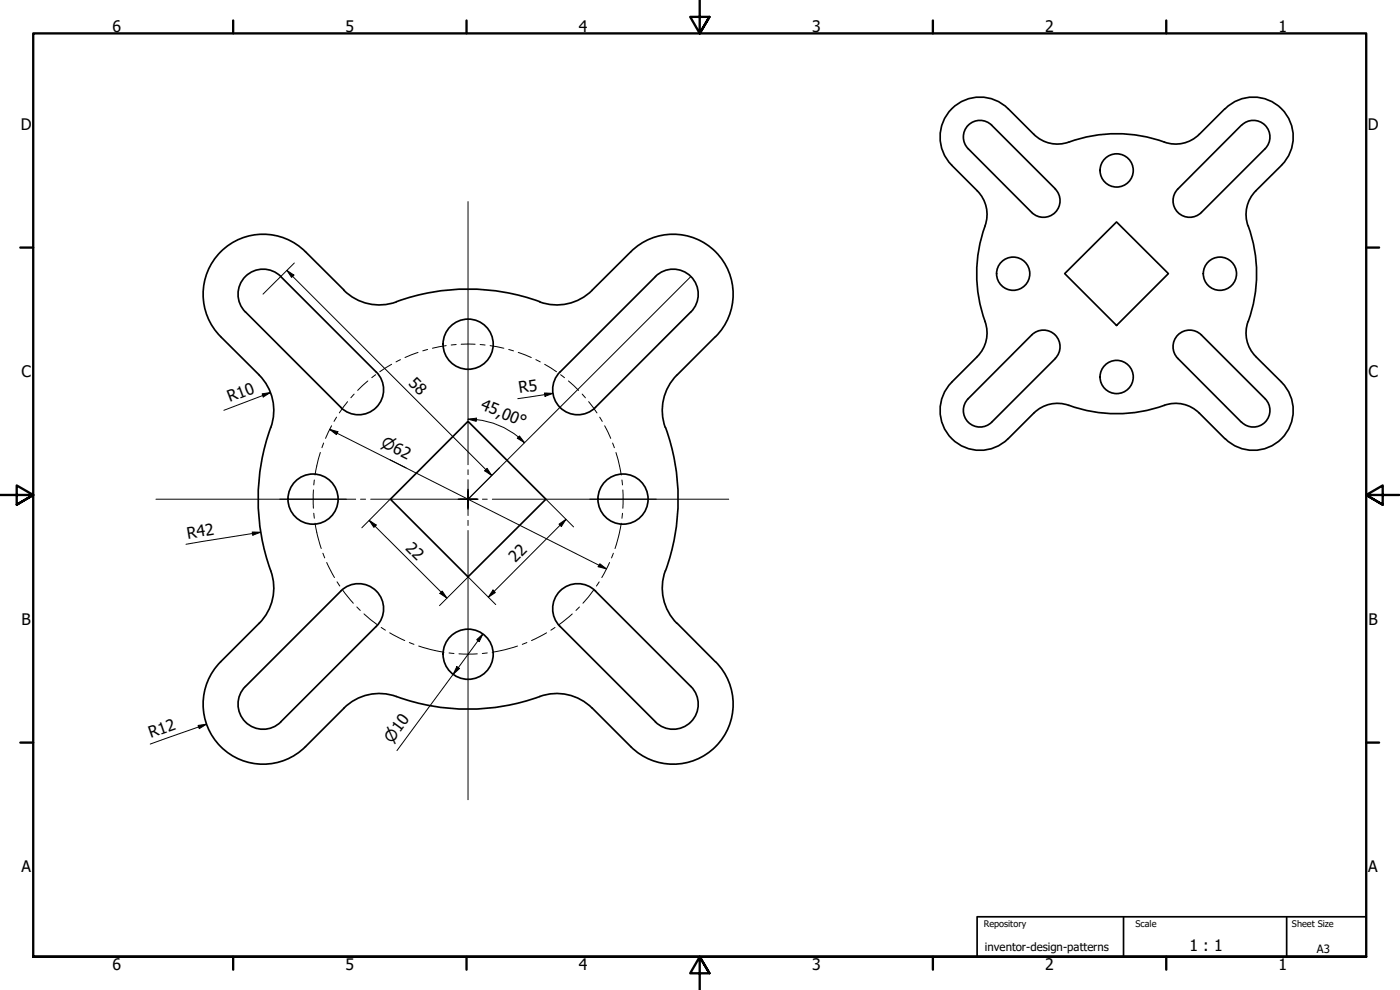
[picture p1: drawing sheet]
<svg xmlns="http://www.w3.org/2000/svg" width="420mm" height="297mm" viewBox="0 0 420 297" stroke-linecap="round" stroke-linejoin="round" font-family="sans-serif">
<!-- layer: Visible (ISO) -->
<g fill="none" stroke="#000" stroke-width=".51">
<path d="M367.6 32.6l-7.7 7.7a10 10 0 0 1-10.5 2.3M367.7 32.6a12 12 0 0 1 16.9 0 12 12 0 0 1 0 17l-7.7 7.7a10 10 0 0 0-2.3 10.5M372.6 37.6a5 5 0 0 1 7.1 0 5 5 0 0 1 0 7l-19.1 19.1a5 5 0 0 1-7.1 0 5 5 0 0 1 0-7zM316.7 56.7a5 5 0 0 1 0 7 5 5 0 0 1-7.1 0l-19-19.1a5 5 0 0 1 0-7 5 5 0 0 1 7 0l19.1 19.1M349.5 42.6a42.7 42.7 0 0 0-29.7 .3 10 10 0 0 1-9.5-2.6l-7.7-7.7a12 12 0 0 0-17 0 12 12 0 0 0 0 17l7.7 7.7a10.5 10.5 0 0 1 1.8 12.1 42.8 42.8 0 0 0 .8 28.1 10 10 0 0 1-2.6 9.5l-7.7 7.7a12 12 0 0 0 0 16.9 12 12 0 0 0 17 0l7.7-7.7a10.5 10.5 0 0 1 12.1-1.7 42 42 0 0 0 27.1-.6M374.6 67.8a42 42 0 0 1 0 28.7M73.6 93.6a7.5 7.5 0 0 1 0-10.6 7.5 7.5 0 0 1 10.7 0l28.6 28.6M73.7 93.6l28.6 28.6a7.5 7.5 0 0 0 10.6 0 7.5 7.5 0 0 0 0-10.6M103.2 87.1a15 15 0 0 0 15.8 3.5M103.3 87l-11.6-11.4a18 18 0 0 0-25.5 0 18 18 0 0 0 0 25.4l11.6 11.5a15 15 0 0 1 3.5 15.8M119 90.5a63 63 0 0 1 43 0M177.7 87.1a15 15 0 0 1-15.7 3.5"/>
<path d="M177.7 87l11.6-11.4a18 18 0 0 1 25.5 0 18 18 0 0 1 0 25.4l-11.6 11.5a14.9 14.9 0 0 0-3.5 15.8M207.3 93.6l-28.6 28.6a7.5 7.5 0 0 1-10.6 0 7.5 7.5 0 0 1 0-10.6M207.3 93.6a7.5 7.5 0 0 0 0-10.6 7.5 7.5 0 0 0-10.6 0l-28.6 28.6M319.5 82.1l15.6-15.5 15.5 15.5-15.5 15.5zM374.6 96.5a10 10 0 0 0 2.3 10.5l7.7 7.7M316.7 107.6l-19.1 19.1a5 5 0 0 1-7 0 5 5 0 0 1 0-7.1l19-19.1a5 5 0 0 1 7.1 0 5 5 0 0 1 0 7.1M353.5 100.5a5 5 0 0 1 7.1 0l19.1 19.1a5 5 0 0 1 0 7.1 5 5 0 0 1-7.1 0l-19.1-19.1a5 5 0 0 1 0-7.1zM384.6 114.7a12 12 0 0 1 0 16.9 12 12 0 0 1-16.9 0M81.3 128.2a63.6 63.6 0 0 0 .4 44.4 15 15 0 0 1-3.9 14.4M140.5 126.4l23.3 23.4-23.3 23.3-23.3-23.3zM199.7 128.2a63 63 0 0 1 0 43.1M349.4 121.6a10 10 0 0 1 10.5 2.3l7.7 7.7"/>
<path d="M102.3 177.3a7.5 7.5 0 0 1 10.6 0 7.5 7.5 0 0 1 0 10.6l-28.6 28.7a7.5 7.5 0 0 1-10.7 0 7.5 7.5 0 0 1 0-10.6l28.7-28.7M178.7 177.3l28.6 28.7M178.7 177.3a7.5 7.5 0 0 0-10.6 0 7.5 7.5 0 0 0 0 10.6l28.6 28.7a7.5 7.5 0 0 0 10.6 0 7.5 7.5 0 0 0 0-10.6M199.7 171.3a15 15 0 0 0 3.5 15.7M77.8 187l-11.6 11.6a18 18 0 0 0 0 25.4 18 18 0 0 0 25.5 0l11.5-11.5a15 15 0 0 1 15.8-3.5M203.2 187l11.6 11.6a18 18 0 0 1 0 25.4 18 18 0 0 1-25.5 0l-11.6-11.5a15.5 15.5 0 0 0-17.7-2.8 63 63 0 0 1-41-.7"/>
<circle cx="335.1" cy="51.1" r="5"/>
<circle cx="304.1" cy="82.1" r="5"/>
<circle cx="366.1" cy="82.1" r="5"/>
<circle cx="140.5" cy="103.3" r="7.5"/>
<circle cx="335.1" cy="113.1" r="5"/>
<circle cx="93.9" cy="149.8" r="7.5"/>
<circle cx="187" cy="149.8" r="7.5"/>
<circle cx="140.5" cy="196.3" r="7.5"/>
</g>
<!-- layer: Border (ISO) -->
<g fill="none" stroke="#000" stroke-width=".7">
<path d="M70 6.1v3.9M140 6.1v3.9M210 0v10l-2.9-4.9h5.8l-2.9 4.9 2.9-4.9M280 6.1v3.9M350 6.1v3.9M6.1 74.3h3.9M410 74.3h3.9M0 148.5h10l-5-2.8v5.7l5-2.9-5 2.9M420 148.5h-10l5-2.8v5.7l-5-2.9 5 2.9M6.1 222.8h3.9M410 222.8h3.9M10 287.1v-277.1h400v277.1h-400h400"/>
<path d="M70 287.1v3.8M140 287.1v3.8M212.9 292l-2.9-4.9 2.9 4.9h-5.8l2.9-4.9v9.9M280 287.1v3.8M350 287.1v3.8"/>
</g>
<!-- layer: Title (ISO) -->
<path d="M337.2 275.1v12M386.1 275.1v12M410 275.1h-116.8v12h116.8" fill="none" stroke="#000" stroke-width=".51"/>
<!-- layer: Sketch Geometry (ISO) -->
<path d="M137.5 149.8h5.9M140.5 146.9v5.8" fill="none" stroke="#000" stroke-width=".3"/>
<!-- layer: Dimension (ISO) -->
<g fill="none" stroke="#000" stroke-width=".3">
<path d="M88.3 78.9l-9.4 9.4M86.1 81.1l2.1 1.4-.7 .7zM86.1 81.1l61.5 61.6M207.3 83l-66.7 66.7 9.3-9.3M78.7 118.2l2.5-.4-2.2 1.3zM81.2 117.8l-14 5.3M163.4 117.9l2.5 .1-2.3 .9zM165.9 118l-10.5 1.6M98.9 128.8l2.5 .7-.4 .9zM98.9 128.8l83.1 41.9M140.5 125.8l2.5-.3-.1 .9zM140.5 125.8a23.7 23.7 0 0 1 16.9 7"/>
<path d="M155.9 130.8l1.5 2-2.1-1.3zM75.7 159.6l2.5 .1-2.3 .9zM78.2 159.7l-22.4 3.6M110.8 156.1l2.1 1.4-.7 .7zM110.8 156.1l23.3 23.3M117 149.8l-8.4 8.6M146.2 140.5l1.4 2.2-2.1-1.4zM163.9 149.8l8.2 8.3M167.8 157.3l2.1-1.5-1.4 2.2zM169.9 155.8l-23.3 23.4M132 178l.7-.7 1.4 2.1zM140.4 173.2l-8.5 8.5"/>
<path d="M140.6 173.2l8.2 8.2M148 177l.7 .8-2.1 1.4zM180 169.1l2 1.6-2.5-.7zM143.1 191.9l1.8-1.7-1.1 2.3zM144.9 190.2l-25.8 35M59.4 217.7l2.6-.4-2.2 1.3zM62 217.3l-16.9 6M137.1 200l.8 .6-1.9 1.7z"/>
</g>
<g fill="#000">
<path d="M86.1 81.1l2.1 1.4-.7 .7zM78.7 118.2l2.5-.4-2.2 1.3zM163.4 117.9l2.5 .1-2.3 .9zM98.9 128.8l2.5 .7-.4 .9zM140.5 125.8l2.5-.3-.1 .9zM155.9 130.8l1.5 2-2.1-1.3zM110.8 156.1l2.1 1.4-.7 .7zM146.2 140.5l1.4 2.2-2.1-1.4zM167.8 157.3l2.1-1.5-1.4 2.2zM75.7 159.6l2.5 .1-2.3 .9zM132 178l.7-.7 1.4 2.1zM148 177l.7 .8-2.1 1.4z"/>
<path d="M180 169.1l2 1.6-2.5-.7zM143.1 191.9l1.8-1.7-1.1 2.3zM59.4 217.7l2.6-.4-2.2 1.3zM137.1 200l.8 .6-1.9 1.7z"/>
</g>
<!-- layer: Center Mark (ISO) -->
<g fill="none" stroke="#000" stroke-width=".3">
<path d="M140.5 60.5v78.9M46.8 149.8h59.9M83.9 149.8h20M108.2 149.8h1.5M111.3 149.8h29.2h-2.5M137.5 149.8h5.9M140.5 146.8v6M140.5 143.9v5.9v-2.5M140.5 152.3v-2.5v4.9M140.5 141v1.4M140.5 156.1v1.6M140.5 159.2v80.8"/>
<path d="M143 149.8h-2.5h2.8M144.8 149.8h1.4M147.8 149.8h70.9M177 149.8h20"/>
</g>
<!-- layer: Centerline (ISO) -->
<g fill="none" stroke="#000" stroke-width=".3">
<path d="M106.3 118.2l-1 1.2M110.4 114.3l-3.1 2.8M112.7 112.4l-1.1 .9M117.5 109.3l-3.5 2.2M120.2 107.9l-1.4 .7M125.5 105.7l-4 1.6M128.3 104.9l-1.4 .4M133.9 103.7l-4.1 .8M136.9 103.4l-1.5 .1M138.4 103.3h4.2M144.1 103.4l1.5 .1M147.1 103.7l4.1 .8"/>
<path d="M152.7 104.9l1.4 .4M155.5 105.7l3.9 1.6M160.8 107.9l1.3 .7M163.5 109.3l3.5 2.2M168.2 112.4l1.2 .9M170.6 114.3l3.1 2.8M174.7 118.2l1 1.2M96.1 135.8l-1.6 6.7M97.1 132.9l-.5 1.4M99.5 127.7l-1.8 3.8M101 125.1l-.8 1.3M104.3 120.5l-2.5 3.4"/>
<path d="M176.7 120.5l2.5 3.4M180 125.2l.7 1.2M181.5 127.7l1.8 3.8M183.9 132.9l.5 1.4M184.9 135.8l1.5 6.7M94.1 147v5.5M94.2 154l.1 1.5M94.3 144l-.1 1.5M94.5 157l.9 4.1 1 3.5M186.4 157l-.8 4.1-1 3.5M186.7 144l.1 1.5M186.8 154l-.1 1.5"/>
<path d="M186.9 147v5.5M96.9 166l.6 1.4M98 168.8l2.4 4.5M101.2 174.6l.8 1.2M102.8 177.1l3.3 3.9M178.1 177.1l-3.2 3.9M179.8 174.6l-.8 1.2M182.9 168.8l-2.3 4.5M184.1 166l-.6 1.4M107.1 182.1l1 1.1M109.2 184.2l4 3.2M114.4 188.3l1.3 .8"/>
<path d="M116.9 189.9l4.6 2.3M122.8 192.8l1.4 .5M125.7 193.8l3.4 1.1 4.2 .8M134.8 195.9l1.4 .2M137.7 196.2h5.5M146.2 195.9l-1.5 .2M155.3 193.8l-3.5 1.1-4.1 .8M158.1 192.8l-1.4 .5M164 189.9l-4.5 2.3M166.6 188.3l-1.3 .8M171.8 184.2l-4 3.2M173.9 182.1l-1.1 1.1"/>
</g>
<g font-size="4.8">
<text x="33.7" y="9.6">6</text>
<text x="103.7" y="9.6">5</text>
<text x="173.7" y="9.6">4</text>
<text x="243.7" y="9.6">3</text>
<text x="313.7" y="9.6">2</text>
<text x="383.7" y="9.6">1</text>
<text x="6.2" y="38.9">D</text>
<text x="410.5" y="38.9">D</text>
<text x="6.4" y="113.1">C</text>
<text x="410.7" y="113.1">C</text>
<text x="122.4" y="115.2" transform="rotate(45 122.4 115.2)">58</text>
<text x="155.9" y="118" transform="rotate(-9 155.9 118)">R5</text>
<text x="69" y="120.7" transform="rotate(-21 69 120.7)">R10</text>
<text x="144" y="122.7" transform="rotate(23 144 122.7)">45,00°</text>
<text x="56.3" y="161.7" transform="rotate(-9 56.3 161.7)">R42</text>
<text x="121.5" y="164.7" transform="rotate(45 121.5 164.7)">22</text>
<text x="154.7" y="168.8" transform="rotate(-45 154.7 168.8)">22</text>
<text x="6.4" y="187.4">B</text>
<text x="410.7" y="187.4">B</text>
<text x="45.3" y="221.5" transform="rotate(-19 45.3 221.5)">R12</text>
<text x="6.4" y="261.7">A</text>
<text x="410.7" y="261.7">A</text>
<text x="357" y="285.5">1 : 1</text>
<text x="33.7" y="290.9">6</text>
<text x="103.7" y="290.9">5</text>
<text x="173.7" y="290.9">4</text>
<text x="243.7" y="290.9">3</text>
<text x="313.7" y="290.9">2</text>
<text x="383.7" y="290.9">1</text>
</g>
<g font-size="4.6">
<text x="114.1" y="133.8" transform="rotate(27 114.1 133.8)">⌀62</text>
<text x="117.7" y="223.2" transform="rotate(-54 117.7 223.2)">⌀10</text>
</g>
<g font-size="3.4">
<text x="295.6" y="285.4">inventor-design-patterns</text>
<text x="395.2" y="286">A3</text>
</g>
<g font-size="2.7">
<text x="295.2" y="278.1">Repository</text>
<text x="340.7" y="278.1">Scale</text>
<text x="387.7" y="278.1">Sheet Size</text>
</g>
</svg>
